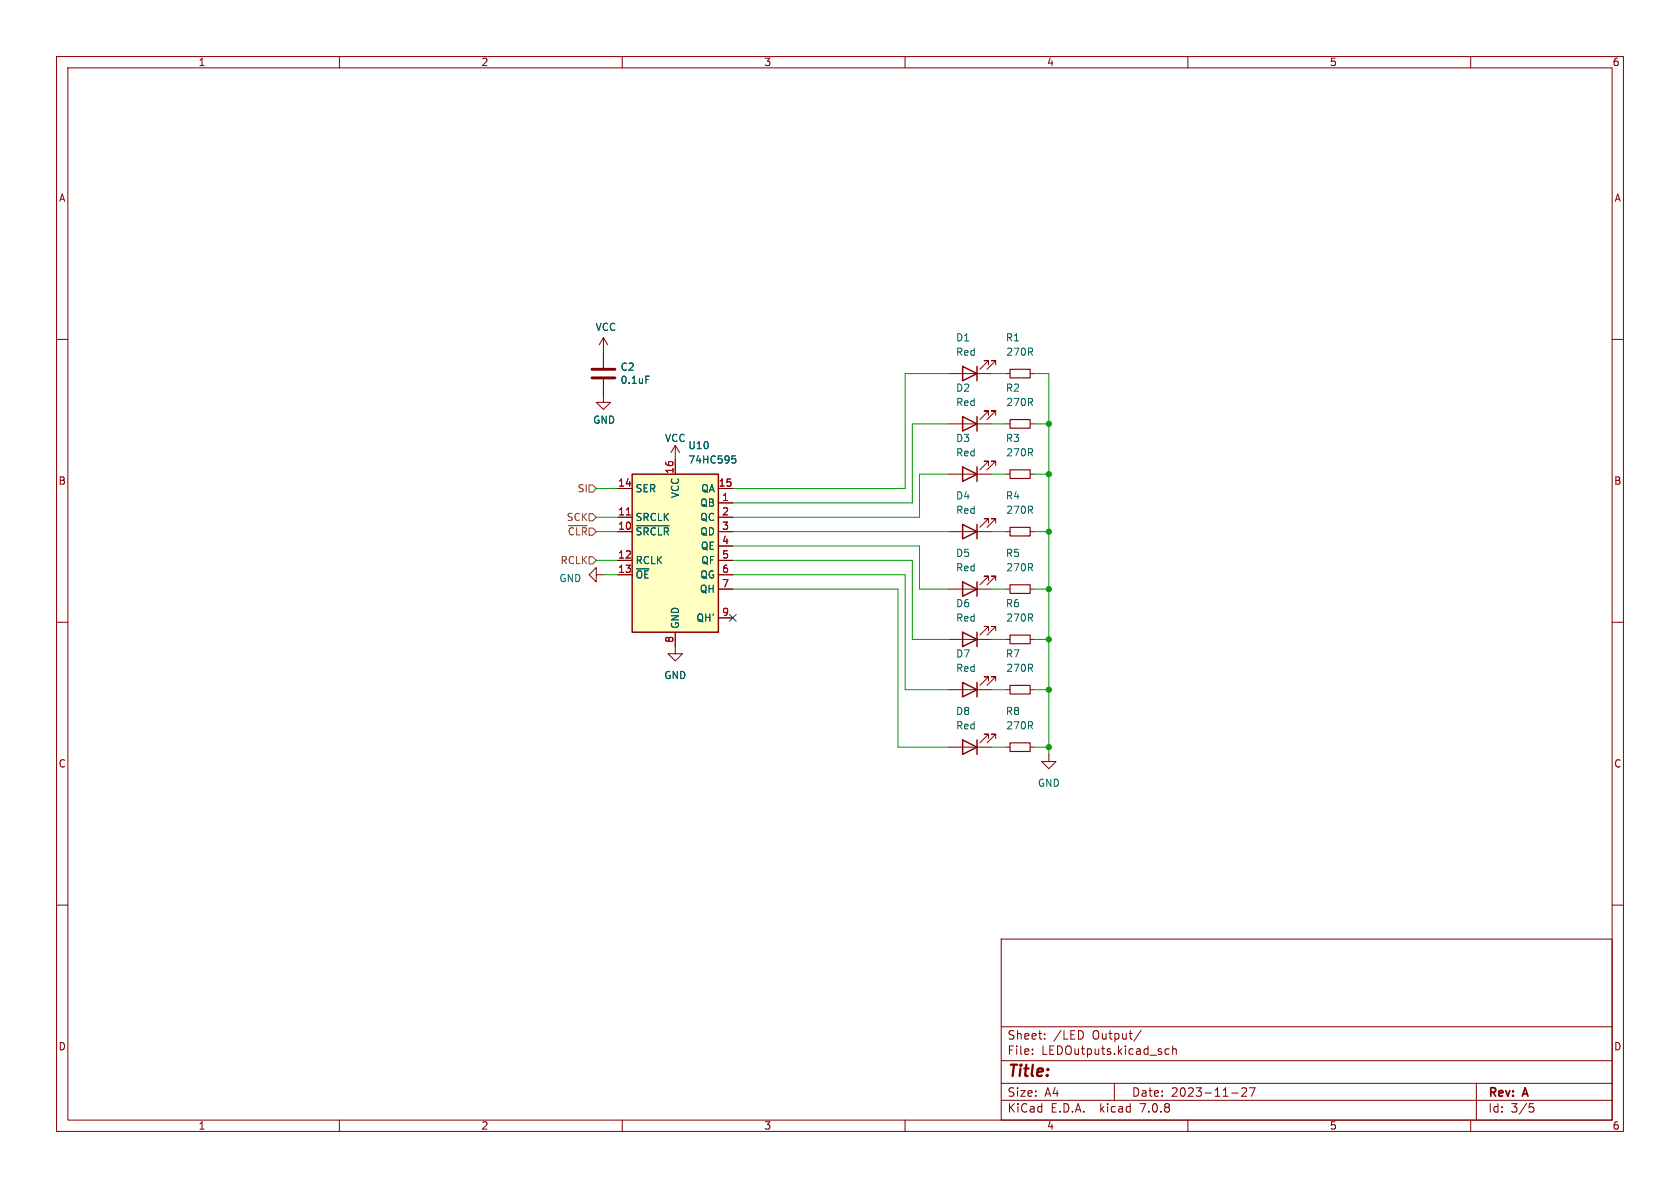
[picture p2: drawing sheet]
<svg xmlns="http://www.w3.org/2000/svg" width="297mm" height="210mm" viewBox="0 0 297 210" stroke-linecap="round" stroke-linejoin="round" font-family="sans-serif">
<g fill="none" stroke="#840000" stroke-width=".18">
<path d="M10 10h277v190h-277zM12 12h273v186h-273zM60 10v2M110 10v2M160 10v2M210 10v2M260 10v2M10 60h2M106.7 59.7v5.3M106.7 59.7l-.8 1.3M106.7 59.7l.7 1.3M285 60h2"/>
<path d="M106.7 67.1v4h1.2l-1.2 1.3-1.3-1.3h1.3M119.4 78.7v5.1M119.4 78.7l-.8 1.3M119.4 78.7l.7 1.3M167.6 74.9h7.7M167.6 66h7.7M174.8 73.4v-.8h-.8h.8l-1.6 1.6M174.8 64.5v-.7h-.8h.8l-1.6 1.5M176 73.4v-.8h-.7h.7l-1.5 1.6M176 64.5v-.7h-.7h.7l-1.5 1.5M177.8 74.9h.8M177.8 66h.8"/>
<path d="M182.1 74.9h.8M182.1 66h.8M109.2 94h2.6M109.2 91.4h2.6M109.2 99.1h2.6M109.2 86.4h2.6M127 94h2.5M127 88.9h2.5M127 91.4h2.5M127 99.1h2.5M127 86.4h2.5M127 96.5h2.5"/>
<path d="M167.6 83.8h7.7M167.6 94h7.7M174.8 82.3v-.8h-.8h.8l-1.6 1.6M174.8 92.5v-.8h-.8h.8l-1.6 1.5M176 82.3v-.8h-.7h.7l-1.5 1.6M176 92.5v-.8h-.7h.7l-1.5 1.5M177.8 83.8h.8M177.8 94h.8M182.1 83.8h.8M182.1 94h.8M10 110h2M105.4 101.6v-1.3l-1.3 1.3 1.3 1.3v-1.3h1.3"/>
<path d="M109.2 101.6h2.6M119.4 111.8v3.8h1.2l-1.2 1.2-1.3-1.2h1.3M127 101.6h2.5M127 104.1h2.5M127 109.2h2.5M167.6 113h7.7M167.6 104.1h7.7M174.8 111.5v-.8h-.8h.8l-1.6 1.6M174.8 102.6v-.7h-.8h.8l-1.6 1.5M176 111.5v-.8h-.7h.7l-1.5 1.6M176 102.6v-.7h-.7h.7l-1.5 1.5M177.8 113h.8"/>
<path d="M177.8 104.1h.8M182.1 113h.8M182.1 104.1h.8M285 110h2M167.6 132.1h7.7M167.6 121.9h7.7M174.8 130.6v-.8h-.8h.8l-1.6 1.5M174.8 120.4v-.8h-.8h.8l-1.6 1.6M176 130.6v-.8h-.7h.7l-1.5 1.5M176 120.4v-.8h-.7h.7l-1.5 1.6M177.8 132.1h.8M177.8 121.9h.8"/>
<path d="M182.1 132.1h.8M182.1 121.9h.8M185.4 133.4v1.2h1.3l-1.3 1.3-1.3-1.3h1.3M10 160h2M285 160h2M177 166h108v32h-108zM60 198v2M110 198v2M160 198v2M177 194.5h108M177 191.5h108M177 187.5h108"/>
<path d="M177 181.5h108M182.5 186.3v.1M182.5 185.5v.1M184.7 183.6v.1M184.7 182.8v.1M191.5 182.6v.7M197 191.5v3M201.7 182.1l-1.2 2M206.7 185.5l-.5-.1-.2 .3v.4l.1 .2h.6M207.3 185.5l.2-.1 .4 .1 .1 .9M207.3 184.9v1.5M210 198v2"/>
<path d="M217.7 193.2h1.2M219.5 192.4l.6-.1 .2 .1 .1 .3-.9 1.1h.9M220.9 192.3h1l-.7 1.5M260 198v2M261 191.5v6.5M270.4 195.1h.7M270.5 195.7h.4l.3 .3-.2 .5-.5 .1"/>
</g>
<path d="M178.6 74.2h3.5v1.5h-3.5zM178.6 65.3h3.5v1.5h-3.5zM178.6 83.1h3.5v1.5h-3.5zM178.6 93.2h3.5v1.5h-3.5zM178.6 112.3h3.5v1.5h-3.5zM178.6 103.4h3.5v1.5h-3.5zM178.6 131.3h3.5v1.5h-3.5zM178.6 121.2h3.5v1.5h-3.5z" fill="none" stroke="#840000" stroke-width=".2"/>
<g fill="none" stroke="#840000" stroke-width=".25">
<path d="M170.2 73.7l2.5 1.2-2.5 1.3zM170.2 64.8l2.5 1.2-2.5 1.3zM172.7 64.8v2.5M172.7 73.7v2.5M111.8 83.8h15.2v28h-15.2zM170.2 82.6l2.5 1.2-2.5 1.3zM170.2 92.7l2.5 1.3-2.5 1.3zM172.7 82.6v2.5M172.7 92.7v2.6M170.2 111.8l2.5 1.2-2.5 1.3zM170.2 102.9l2.5 1.2-2.5 1.3zM172.7 102.9v2.5"/>
<path d="M172.7 111.8v2.5M170.2 130.8l2.5 1.3-2.5 1.3zM170.2 120.7l2.5 1.2-2.5 1.3zM172.7 120.7v2.5M172.7 130.8v2.6"/>
</g>
<path d="M104.6 66.8h4.1M104.6 65.3h4.1" fill="none" stroke="#840000" stroke-width=".51"/>
<path d="M114.2 66.5h.6M112.5 92.9h5.8M129.4 80.6h.6M129.5 81.1h.3l.3 .2-.1 .4-.5 .2" fill="none" stroke="#006464" stroke-width=".18"/>
<path d="M111.8 83.8h15.2v28h-15.2z" fill="#ffffc2" stroke="#ffffc2" stroke-width=".18"/>
<path d="M110.7 91h.8" fill="none" stroke="#a90000" stroke-width=".18"/>
<path d="M100.5 92.9h3.3M104.1 85.7h.7l.6 .7-.6 .6h-.7zM104.1 90.8h.7l.6 .6-.6 .7h-.7zM104.1 98.4h.7l.6 .7-.6 .6h-.7z" fill="none" stroke="#725600" stroke-width=".18"/>
<g fill="none" stroke="#009600" stroke-width=".18">
<path d="M167.6 74.9h-6.3v14h-31.8M167.6 66h-7.6v20.4h-30.5M175.3 66h2.5M175.3 74.9h2.5M182.9 66h2.5v67.4M182.9 74.9h2.5M105.4 99.1h3.8M105.4 94h3.8M105.4 86.4h3.8M105.4 91.4h3.8M129.5 99.1h31.8v13.9h6.3M129.5 96.5h33.1v7.6h5"/>
<path d="M129.5 94h38.1M167.6 83.8h-5v7.6h-33.1M175.3 94h2.5M175.3 83.8h2.5M182.9 94h2.5M182.9 83.8h2.5M106.7 101.6h2.5M129.5 101.6h30.5v20.3h7.6M129.5 104.1h29.2v28h8.9M175.3 104.1h2.5M175.3 113h2.5M182.9 104.1h2.5"/>
<path d="M182.9 113h2.5M175.3 121.9h2.5M175.3 132.1h2.5M182.9 121.9h2.5M182.9 132.1h2.5"/>
</g>
<path d="M128.9 108.6l1.2 1.2M130.1 108.6l-1.2 1.2" fill="none" stroke="#000084" stroke-width=".18"/>
<g fill="#009600" stroke="#009600" stroke-width=".18">
<circle cx="185.4" cy="74.9" r=".46"/>
<circle cx="185.4" cy="83.8" r=".46"/>
<circle cx="185.4" cy="94" r=".46"/>
<circle cx="185.4" cy="113" r=".46"/>
<circle cx="185.4" cy="121.9" r=".46"/>
<circle cx="185.4" cy="132.1" r=".46"/>
<circle cx="185.4" cy="104.1" r=".46"/>
</g>
<text font-size="2.8" fill="#840000" x="178" y="190.9">Title:</text>
<g font-size="2.1" fill="#840000">
<text x="178" y="184">Sheet:</text>
<text x="186.2" y="184">/LED</text>
<text x="193.2" y="184">Output/</text>
<text x="178" y="186.7">File:</text>
<text x="184.1" y="186.7">LEDOutputs.kicad_sch</text>
<text x="178" y="196.9">KiCad</text>
<text x="178" y="194.1">Size:</text>
<text x="184.7" y="194.1">A4</text>
<text x="185.7" y="196.9">E.D.A.</text>
<text x="194.6" y="196.9">kicad</text>
<text x="200" y="194.1">Date:</text>
<text x="201.8" y="196.9">7.0.8</text>
<text x="207" y="194.1">2023-11-27</text>
<text x="263" y="194.3">Rev:</text>
<text x="263" y="196.9">Id:</text>
<text x="267.1" y="196.9">3/5</text>
<text x="269.4" y="194.3">A</text>
</g>
<g font-size="1.8" fill="#840000">
<text x="35" y="11.9">1</text>
<text x="85" y="11.9">2</text>
<text x="135" y="11.9">3</text>
<text x="185" y="11.9">4</text>
<text x="235" y="11.9">5</text>
<text x="285" y="11.9">6</text>
<text x="10.3" y="35.9">A</text>
<text x="285.3" y="35.9">A</text>
<text x="10.3" y="85.9">B</text>
<text x="285.3" y="85.9">B</text>
<text x="10.3" y="135.9">C</text>
<text x="285.3" y="135.9">C</text>
<text x="10.3" y="185.9">D</text>
<text x="285.3" y="185.9">D</text>
<text x="35" y="199.9">1</text>
<text x="85" y="199.9">2</text>
<text x="135" y="199.9">3</text>
<text x="185" y="199.9">4</text>
<text x="235" y="199.9">5</text>
<text x="285" y="199.9">6</text>
</g>
<g font-size="1.8" fill="#006464">
<text x="105.2" y="58.7">VCC</text>
<text x="109.6" y="65.7">C2</text>
<text x="168.9" y="60.6">D1</text>
<text x="168.9" y="63.1">Red</text>
<text x="177.7" y="60.6">R1</text>
<text x="177.8" y="63.1">270R</text>
<text x="109.6" y="68">0.1uF</text>
<text x="168.9" y="69.4">D2</text>
<text x="168.9" y="72">Red</text>
<text x="177.7" y="69.4">R2</text>
<text x="177.8" y="72">270R</text>
<text x="104.8" y="75.1">GND</text>
<text x="117.5" y="78.3">VCC</text>
<text x="121.6" y="79.6">U10</text>
<text x="121.6" y="82.1">74HC595</text>
<text x="168.9" y="78.3">D3</text>
<text x="168.9" y="80.9">Red</text>
<text x="177.7" y="78.3">R3</text>
<text x="177.8" y="80.9">270R</text>
<text x="112.3" y="87.2">SER</text>
<text x="120.2" y="88.2" transform="rotate(-90 120.2 88.2)">VCC</text>
<text x="123.7" y="89.8">QB</text>
<text x="123.9" y="87.2">QA</text>
<text x="168.9" y="88.5">D4</text>
<text x="177.7" y="88.5">R4</text>
<text x="112.3" y="94.8">~{SRCLR}</text>
<text x="112.3" y="92.3">SRCLK</text>
<text x="123.7" y="92.3">QC</text>
<text x="123.7" y="94.8">QD</text>
<text x="168.9" y="91">Red</text>
<text x="177.8" y="91">270R</text>
<text x="112.3" y="99.9">RCLK</text>
<text x="123.8" y="97.4">QE</text>
<text x="123.9" y="99.9">QF</text>
<text x="168.9" y="98.7">D5</text>
<text x="168.9" y="101.2">Red</text>
<text x="177.7" y="98.7">R5</text>
<text x="177.8" y="101.2">270R</text>
<text x="98.8" y="103.1">GND</text>
<text x="112.3" y="102.5">~{OE}</text>
<text x="123.6" y="105">QH</text>
<text x="123.7" y="102.5">QG</text>
<text x="168.9" y="107.5">D6</text>
<text x="177.7" y="107.5">R6</text>
<text x="120.2" y="111.3" transform="rotate(-90 120.2 111.3)">GND</text>
<text x="123" y="110.1">QH'</text>
<text x="168.9" y="110.1">Red</text>
<text x="177.8" y="110.1">270R</text>
<text x="168.9" y="116.4">D7</text>
<text x="168.9" y="119">Red</text>
<text x="177.7" y="116.4">R7</text>
<text x="177.8" y="119">270R</text>
<text x="117.3" y="120.2">GND</text>
<text x="168.9" y="126.6">D8</text>
<text x="168.9" y="129.1">Red</text>
<text x="177.7" y="126.6">R8</text>
<text x="177.8" y="129.1">270R</text>
<text x="183.4" y="139.3">GND</text>
</g>
<g font-size="1.8" fill="#a90000">
<text x="119.1" y="83.9" transform="rotate(-90 119.1 83.9)">16</text>
<text x="109.2" y="86.1">14</text>
<text x="127" y="86.1">15</text>
<text x="127.6" y="88.6">1</text>
<text x="109.2" y="93.7">10</text>
<text x="109.2" y="91.2">11</text>
<text x="127.6" y="91.2">2</text>
<text x="127.6" y="93.7">3</text>
<text x="109.2" y="98.8">12</text>
<text x="109.2" y="101.3">13</text>
<text x="127.6" y="96.3">4</text>
<text x="127.6" y="98.8">5</text>
<text x="127.6" y="101.3">6</text>
<text x="127.6" y="103.9">7</text>
<text x="119.1" y="113.7" transform="rotate(-90 119.1 113.7)">8</text>
<text x="127.6" y="109">9</text>
</g>
<g font-size="1.8" fill="#725600">
<text x="102" y="87.2">SI</text>
<text x="100.1" y="92.3">SCK</text>
<text x="100.3" y="94.8">~{CLR}</text>
<text x="99" y="99.9">RCLK</text>
</g>
</svg>
